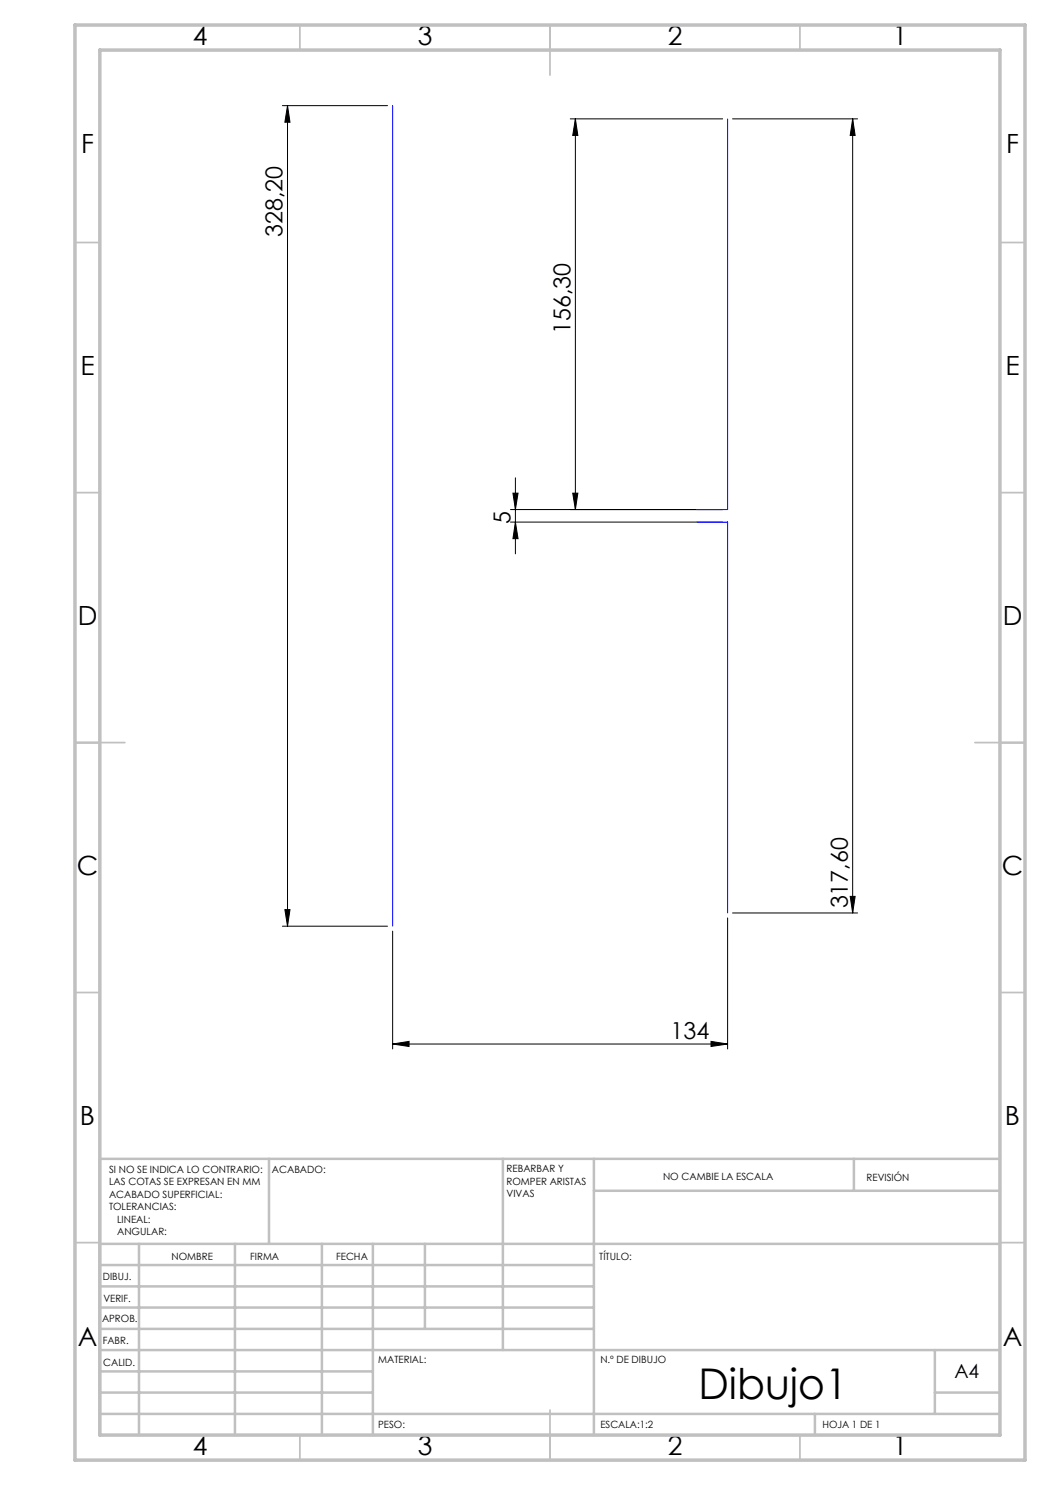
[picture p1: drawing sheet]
<svg xmlns="http://www.w3.org/2000/svg" width="210mm" height="297mm" viewBox="0 0 210 297" stroke-linecap="round" stroke-linejoin="round" font-family="sans-serif">
<g fill="none" stroke="#000" stroke-width=".2">
<path d="M56.5 21.1h21M57.5 21.1v164.1M57.5 21.1l.5 3.3h-1zM114.1 23.8h30.4M115.1 23.8l.5 3.3h-1.1zM115.1 23.8v78.1M146.5 23.8h25M170.5 23.8l.5 3.3h-1zM170.5 23.8v158.8M102.6 98.6h1l-.5 3.3zM103.1 95.6v15.2M114.5 98.6h1.1l-.5 3.3z"/>
<path d="M102.1 101.9h42.4M102.1 104.4h42.4M103.1 104.4l.5 3.3h-1zM170 179.3h1l-.5 3.3zM56.5 185.2h21M57 181.9h1l-.5 3.3zM78.5 186.2v23.6M145.5 183.6v26.2M146.5 182.6h25M78.5 208.8l3.3-.5v1zM78.5 208.8h67M142.2 208.3l3.3 .5-3.3 .5z"/>
</g>
<g fill="none" stroke="#c0c0c0" stroke-width=".35">
<path d="M60 5v5M110 5v10M160 5v5M15 48.5h5M200 48.5h5M15 98.5h5M200 98.5h5M15 148.5h10M195 148.5h10M15 198.5h5M200 198.5h5M15 248.5h5"/>
<path d="M200 248.5h5M60 287v5M110 282v10M160 287v5"/>
</g>
<g fill="none" stroke="#c0c0c0" stroke-width=".5">
<path d="M53.8 231.8v17M100.6 231.8v38.2M118.8 231.8v55.2M118.8 238.2h81.2M170.8 231.8v6.4M200 231.8h-180v55.2M20 248.8h180M20 257.3h98.8M20 253h98.8M27.8 248.8v38.2M47 248.8v38.2M64.4 248.8v38.2"/>
<path d="M74.6 248.8v38.2M85 248.8v17M20 265.8h98.8M20 261.5h98.8M20 278.5h54.6M20 274.3h54.6M20 270h180M187 278.5h13M187 270v12.8M20 282.8h180M163 282.8v4.2"/>
</g>
<path d="M15 5h190v287h-190zM20 10h180v277h-180z" fill="none" stroke="#c0c0c0" stroke-width=".7"/>
<path d="M78.5 21.1v164.1M145.5 23.8v78.1h-6.2M139.3 104.4h6.2v78.2" fill="none" stroke="#00f" stroke-width=".2"/>
<g fill="#000">
<path d="M57.5 21.1l.5 3.3h-1zM57 181.9h1l-.5 3.3zM170.5 23.8l.5 3.3h-1zM170 179.3h1l-.5 3.3zM102.6 98.6h1l-.5 3.3zM103.1 104.4l.5 3.3h-1zM115.1 23.8l.5 3.3h-1.1zM114.5 98.6h1.1l-.5 3.3z"/>
<path d="M78.5 208.8l3.3-.5v1zM142.2 208.3l3.3 .5-3.3 .5z"/>
</g>
<text font-size="8.5" x="139.7" y="279.7">Dibujo1</text>
<g font-size="5.3">
<text x="38.5" y="8.9">4</text>
<text x="83.5" y="8.9">3</text>
<text x="133.6" y="8.9">2</text>
<text x="178.6" y="8.9">1</text>
<text x="16.2" y="30.7">F</text>
<text x="201.2" y="30.7">F</text>
<text x="16.1" y="74.9">E</text>
<text x="201.1" y="74.9">E</text>
<text x="15.5" y="124.9">D</text>
<text x="200.5" y="124.9">D</text>
<text x="15.4" y="174.9">C</text>
<text x="200.4" y="174.9">C</text>
<text x="16" y="224.9">B</text>
<text x="201" y="224.9">B</text>
<text x="15.5" y="269.2">A</text>
<text x="200.5" y="269.2">A</text>
<text x="38.5" y="290.9">4</text>
<text x="83.5" y="290.9">3</text>
<text x="133.6" y="290.9">2</text>
<text x="178.6" y="290.9">1</text>
</g>
<g font-size="4.7">
<text x="56.5" y="47.4" transform="rotate(-90 56.5 47.4)">328,20</text>
<text x="114.1" y="66.8" transform="rotate(-90 114.1 66.8)">156,30</text>
<text x="102.1" y="104.7" transform="rotate(-90 102.1 104.7)">5</text>
<text x="169.5" y="181.7" transform="rotate(-90 169.5 181.7)">317,60</text>
<text x="134.1" y="207.8">134</text>
</g>
<text font-size="3.9" x="190.9" y="275.5">A4</text>
<g font-size="2">
<text x="21.8" y="234.6">SI NO SE INDICA LO CONTRARIO:</text>
<text x="21.8" y="237.1">LAS COTAS SE EXPRESAN EN MM</text>
<text x="21.8" y="239.6">ACABADO SUPERFICIAL:</text>
<text x="54.4" y="234.6">ACABADO:</text>
<text x="101.3" y="234.5">REBARBAR Y</text>
<text x="101.3" y="237">ROMPER ARISTAS</text>
<text x="101.3" y="239.5">VIVAS</text>
<text x="132.6" y="236">NO CAMBIE LA ESCALA</text>
<text x="173.3" y="236.2">REVISIÓN</text>
<text x="21.8" y="242.1">TOLERANCIAS:</text>
<text x="23.4" y="244.6">LINEAL:</text>
<text x="23.4" y="247.1">ANGULAR:</text>
<text x="34.3" y="252">NOMBRE</text>
<text x="50" y="251.9">FIRMA</text>
<text x="67.2" y="251.9">FECHA</text>
<text x="119.9" y="251.9">TÍTULO:</text>
<text x="20.6" y="256.1">DIBUJ.</text>
<text x="20.7" y="260.3">VERIF.</text>
<text x="20.4" y="264.4">APROB.</text>
<text x="20.5" y="268.8">FABR.</text>
<text x="20.7" y="273.1">CALID.</text>
<text x="75.6" y="272.5">MATERIAL:</text>
<text x="120.1" y="272.5">N.º DE DIBUJO</text>
<text x="75.6" y="285.5">PESO:</text>
<text x="120.1" y="285.6">ESCALA:1:2</text>
<text x="164.5" y="285.6">HOJA 1 DE 1</text>
</g>
</svg>
